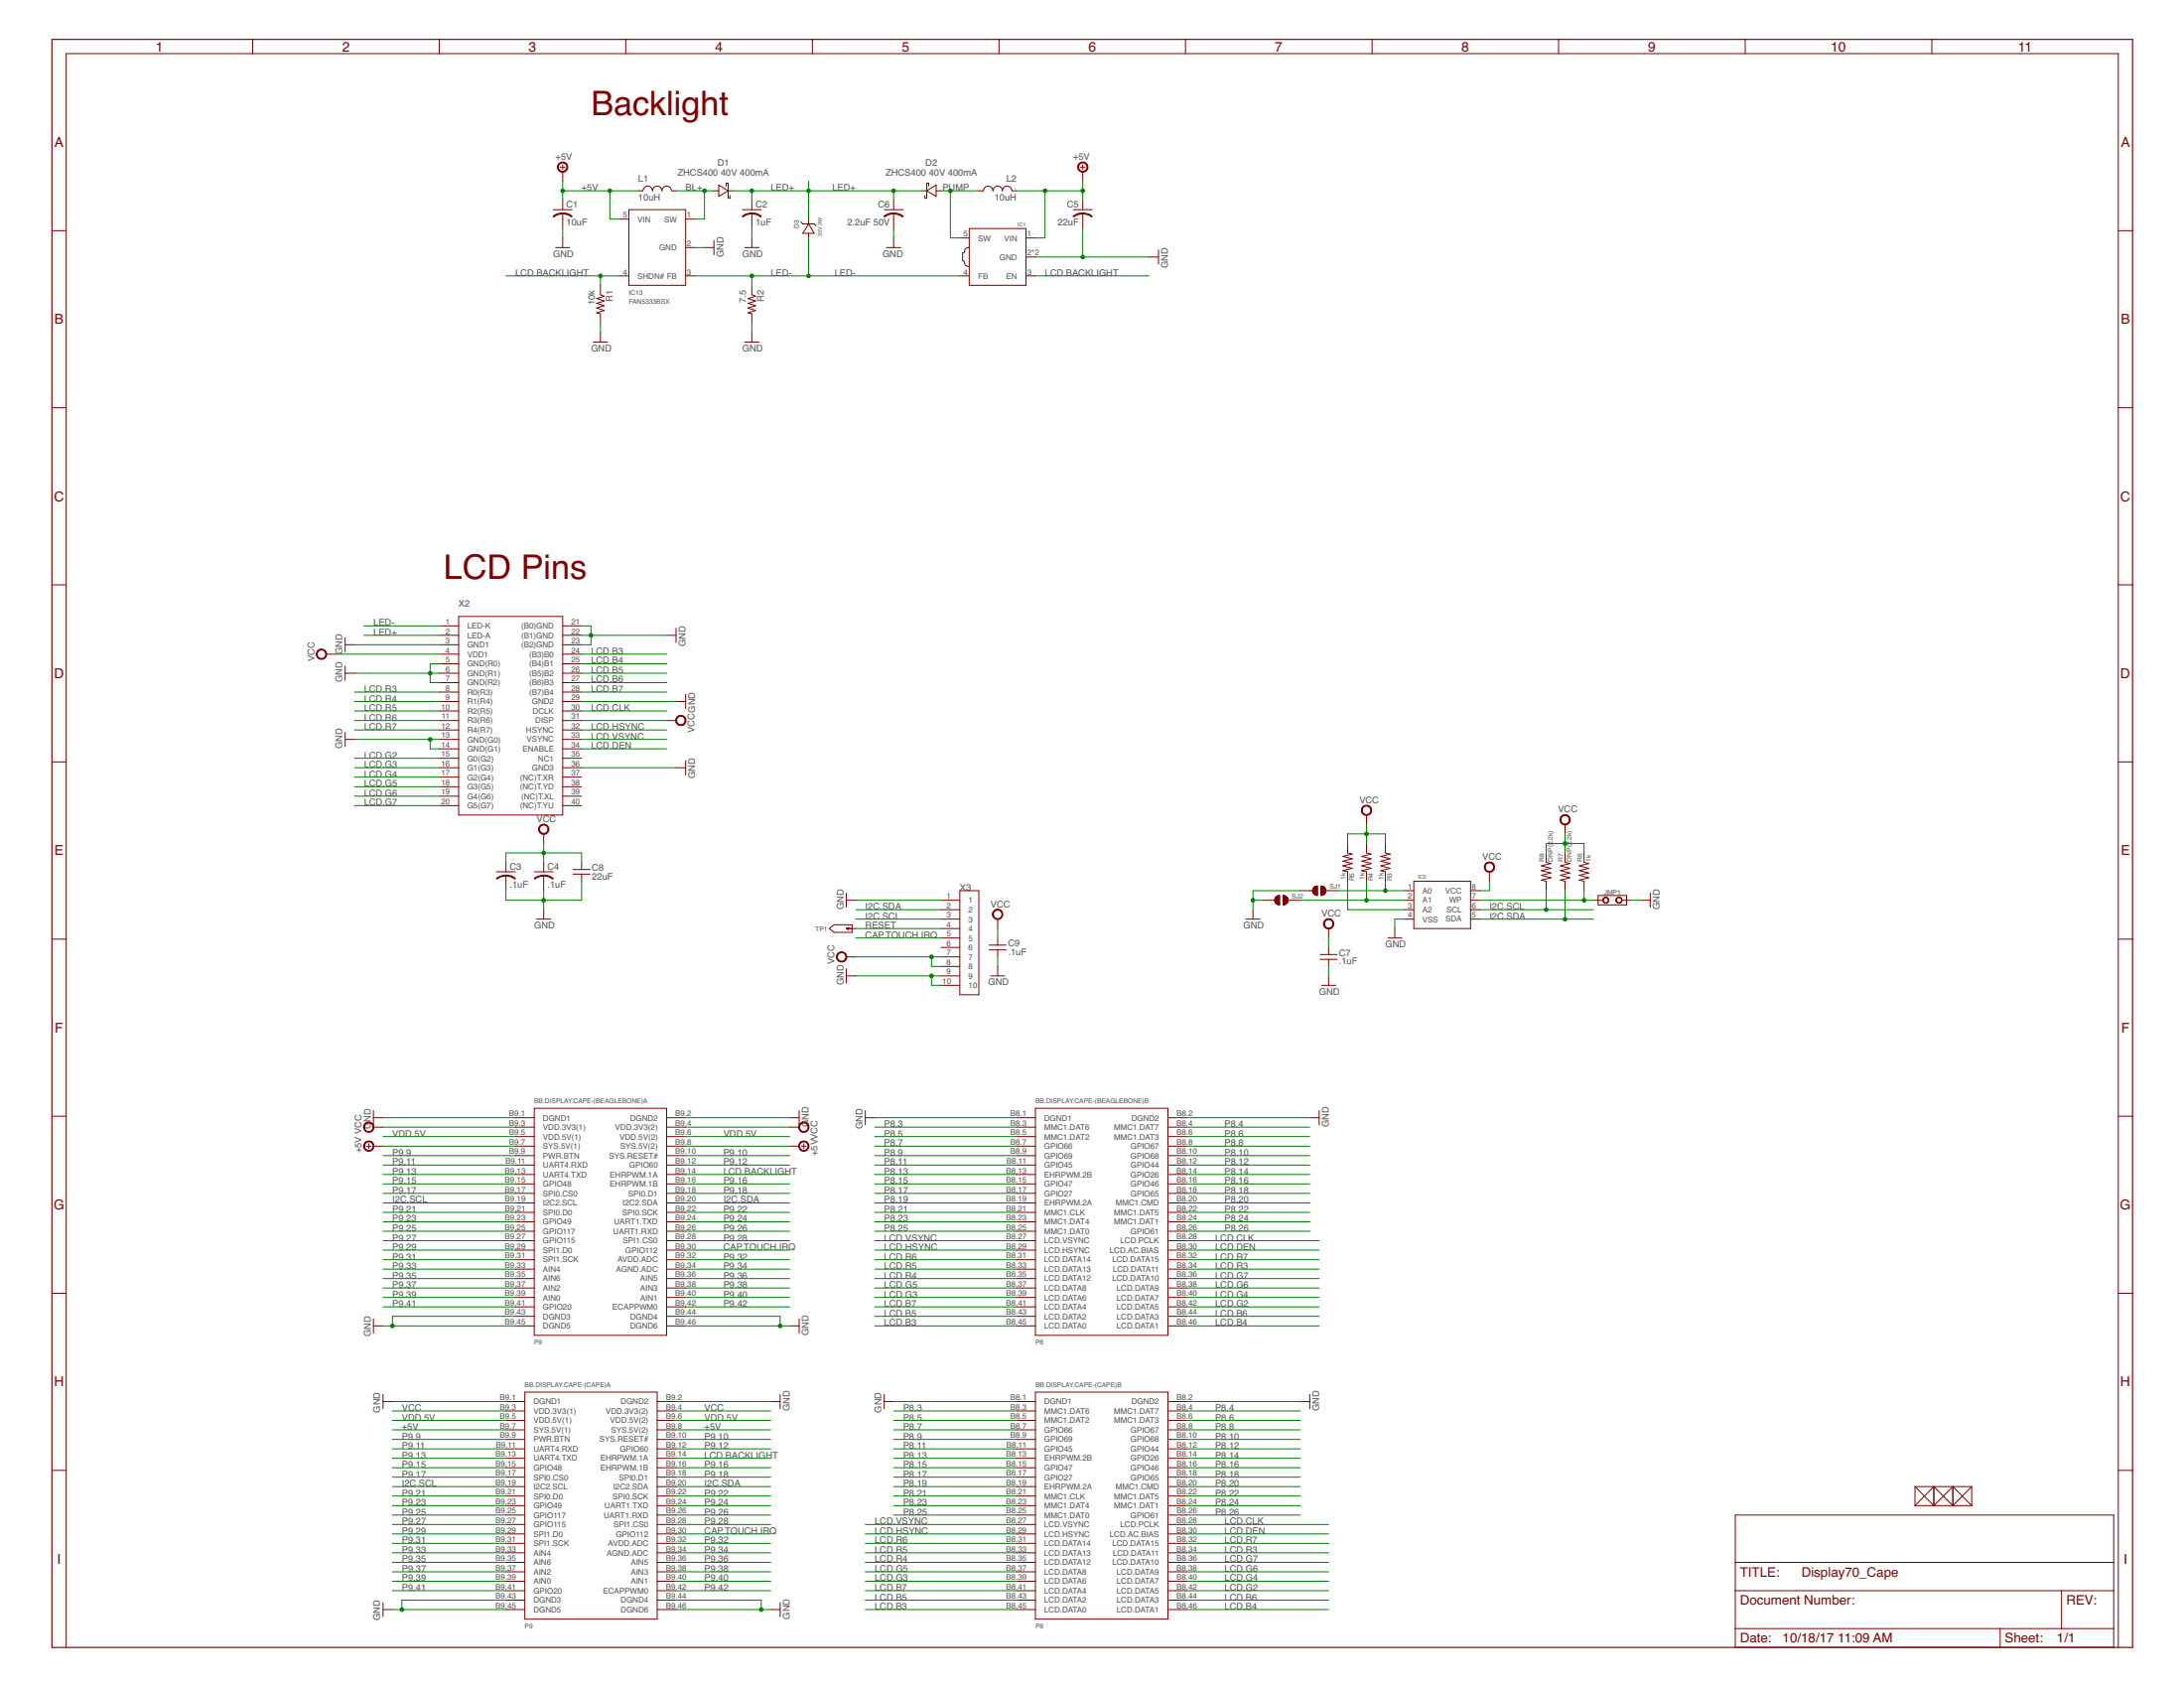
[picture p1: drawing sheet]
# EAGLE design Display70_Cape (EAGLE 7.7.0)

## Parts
BB.DISPLAY.CAPE-(BEAGLEBONE)  BEAGLEBONE.CAPE.DISPLAY-7.BEAGLEBONE  [BEAGLEBONE.CAPE.DISPLAY-7.BEAGLEBONE]
BB.DISPLAY.CAPE-(CAPE)  BEAGLEBONE.CAPE.DISPLAY-7.CAPE  [BEAGLEBONE.CAPE.DISPLAY-7.CAPE]
C1  10uF  C-USC0603K  [C0603K]
C2  1uF  C-USC0805K  [C0805K]
C3  .1uF  C-USC0402K  [C0402K]
C4  .1uF  C-USC0402K  [C0402K]
C5  22uF  C-USC0603K  [C0603K]
C6  2.2uF 50V  C-USC0805K  [C0805K]
C7  .1uF  CAPACITOR-(INCH)-0402  [0402]
C8  22uF  CAPACITOR-(INCH)-0805  [0805]
C9  .1uF  CAPACITOR-(INCH)-0402  [0402]
D1  ZHCS400 40V 400mA  DIODE-SCHOTTKY-(NXP)-SOD323-(WAVE)  [SOD323(NXP)WAVE]
D2  ZHCS400 40V 400mA  DIODE-SCHOTTKY-(NXP)-SOD323-(WAVE)  [SOD323(NXP)WAVE]
D3  33V 3W  DIODE-ZENER-  [SMB(ON.SEMI)]
FUD1  FIDUCIAL  [FIDUCIAL_40MIL]
FUD2  FIDUCIAL  [FIDUCIAL_40MIL]
FUD3  FIDUCIAL  [FIDUCIAL_40MIL]
IC1  PT4110  [SOT89-5(DIODES)]
IC2  CAT24C32  [UDFN8,2X3(ON-SEMI)]
IC13  FAN5333BSX  FAN533X  [SOT23-5(FAIRCHILD)]
JMP1  JUMPER-(X2)  [JUMPER-(X2)]
L1  10uH  INDUCTOR-(TAIYO-YUDEN)-NRS5030  [NRS(TAIYO.YUDEN)]
L2  10uH  INDUCTOR-(TAIYO-YUDEN)-NRS5030  [NRS(TAIYO.YUDEN)]
R1  10k  R-US_R0603  [R0603]
R2  7.5  R-US_R0603  [R0603]
R3  1k  RESISTOR-(INCH)-0402  [0402]
R4  1k  RESISTOR-(INCH)-0402  [0402]
R5  1k  RESISTOR-(INCH)-0402  [0402]
R6  1k  RESISTOR-(INCH)-0402  [0402]
R7  DNP(2.2k)  RESISTOR-(INCH)-0402  [0402]
R8  DNP(2.2k)  RESISTOR-(INCH)-0402  [0402]
SJ1  SOLDER.JOINT-(INCH)-0402  [SOLDER.JOINT(0402)]
SJ2  SOLDER.JOINT-(INCH)-0402  [SOLDER.JOINT(0402)]
TP1  TESTPAD/W_HOLE_1X1  [TESTPAD/W_HOLE_1X1]
X2  LCD-40PIN_FFC/FPC_0.5MM_PITCH  [KISD04-40_T1_E]
X3  10-PIN-(0.5MM-PITCH)-FPC-CONNECTOR  [10-PIN-(0.5MM-PITCH)-FPC-CONNECTOR]

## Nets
+5V [power]: BB.DISPLAY.CAPE-(BEAGLEBONE).B9.7(A:SYS.5V(1)) BB.DISPLAY.CAPE-(BEAGLEBONE).B9.8(A:SYS.5V(2)) BB.DISPLAY.CAPE-(CAPE).B9.7(A:SYS.5V(1)) BB.DISPLAY.CAPE-(CAPE).B9.8(A:SYS.5V(2)) C1.1 C5.1 IC1.1(VIN) IC13.5(VIN) L1.1 L2.1
A0: IC2.1(A0) R3.2 SJ1.2
A1: IC2.2(A1) R4.2 SJ2.2
A2: IC2.3(A2) R5.2
BL+: D1.A(ANODE) IC13.1(SW) L1.2
CAP.TOUCH.IRQ: BB.DISPLAY.CAPE-(BEAGLEBONE).B9.30(A:GPIO112) BB.DISPLAY.CAPE-(CAPE).B9.30(A:GPIO112) X3.5
GND [power]: BB.DISPLAY.CAPE-(BEAGLEBONE).B8.1(B:DGND1) BB.DISPLAY.CAPE-(BEAGLEBONE).B8.2(B:DGND2) BB.DISPLAY.CAPE-(BEAGLEBONE).B9.1(A:DGND1) BB.DISPLAY.CAPE-(BEAGLEBONE).B9.2(A:DGND2) BB.DISPLAY.CAPE-(BEAGLEBONE).B9.43(A:DGND3) BB.DISPLAY.CAPE-(BEAGLEBONE).B9.44(A:DGND4) BB.DISPLAY.CAPE-(BEAGLEBONE).B9.45(A:DGND5) BB.DISPLAY.CAPE-(BEAGLEBONE).B9.46(A:DGND6) BB.DISPLAY.CAPE-(CAPE).B8.1(B:DGND1) BB.DISPLAY.CAPE-(CAPE).B8.2(B:DGND2) BB.DISPLAY.CAPE-(CAPE).B9.1(A:DGND1) BB.DISPLAY.CAPE-(CAPE).B9.2(A:DGND2) BB.DISPLAY.CAPE-(CAPE).B9.43(A:DGND3) BB.DISPLAY.CAPE-(CAPE).B9.44(A:DGND4) BB.DISPLAY.CAPE-(CAPE).B9.45(A:DGND5) BB.DISPLAY.CAPE-(CAPE).B9.46(A:DGND6) C1.2 C2.2 C3.2 C4.2 C5.2 C6.2 C7.2 C8.2 C9.2 IC1.2(GND) IC1.THERMAL(GND) IC2.4(VSS) IC13.2(GND) JMP1.2 R1.2 R2.2 SJ1.1 SJ2.1 X2.3(GND1) X2.5(GND(R0)) X2.6(GND(R1)) X2.7(GND(R2)) X2.13(GND(G0)) X2.14(GND(G1)) X2.21((B0)GND) X2.22((B1)GND) X2.23((B2)GND) X2.29(GND2) X2.36(GND3) X3.1 X3.9 X3.10
I2C.SCL: BB.DISPLAY.CAPE-(BEAGLEBONE).B9.19(A:I2C2.SCL) BB.DISPLAY.CAPE-(CAPE).B9.19(A:I2C2.SCL) IC2.6(SCL) R8.1 X3.3
I2C.SDA: BB.DISPLAY.CAPE-(BEAGLEBONE).B9.20(A:I2C2.SDA) BB.DISPLAY.CAPE-(CAPE).B9.20(A:I2C2.SDA) IC2.5(SDA) R7.1 X3.2
LCD.B3: BB.DISPLAY.CAPE-(BEAGLEBONE).B8.45(B:LCD.DATA0) BB.DISPLAY.CAPE-(CAPE).B8.45(B:LCD.DATA0) X2.24((B3)B0)
LCD.B4: BB.DISPLAY.CAPE-(BEAGLEBONE).B8.46(B:LCD.DATA1) BB.DISPLAY.CAPE-(CAPE).B8.46(B:LCD.DATA1) X2.25((B4)B1)
LCD.B5: BB.DISPLAY.CAPE-(BEAGLEBONE).B8.43(B:LCD.DATA2) BB.DISPLAY.CAPE-(CAPE).B8.43(B:LCD.DATA2) X2.26((B5)B2)
LCD.B6: BB.DISPLAY.CAPE-(BEAGLEBONE).B8.44(B:LCD.DATA3) BB.DISPLAY.CAPE-(CAPE).B8.44(B:LCD.DATA3) X2.27((B6)B3)
LCD.B7: BB.DISPLAY.CAPE-(BEAGLEBONE).B8.41(B:LCD.DATA4) BB.DISPLAY.CAPE-(CAPE).B8.41(B:LCD.DATA4) X2.28((B7)B4)
LCD.BACKLIGHT: BB.DISPLAY.CAPE-(BEAGLEBONE).B9.14(A:EHRPWM.1A) BB.DISPLAY.CAPE-(CAPE).B9.14(A:EHRPWM.1A) IC1.3(EN) IC13.4(SHDN#) R1.1
LCD.CLK: BB.DISPLAY.CAPE-(BEAGLEBONE).B8.28(B:LCD.PCLK) BB.DISPLAY.CAPE-(CAPE).B8.28(B:LCD.PCLK) X2.30(DCLK)
LCD.DEN: BB.DISPLAY.CAPE-(BEAGLEBONE).B8.30(B:LCD.AC.BIAS) BB.DISPLAY.CAPE-(CAPE).B8.30(B:LCD.AC.BIAS) X2.34(ENABLE)
LCD.G2: BB.DISPLAY.CAPE-(BEAGLEBONE).B8.42(B:LCD.DATA5) BB.DISPLAY.CAPE-(CAPE).B8.42(B:LCD.DATA5) X2.15(G0(G2))
LCD.G3: BB.DISPLAY.CAPE-(BEAGLEBONE).B8.39(B:LCD.DATA6) BB.DISPLAY.CAPE-(CAPE).B8.39(B:LCD.DATA6) X2.16(G1(G3))
LCD.G4: BB.DISPLAY.CAPE-(BEAGLEBONE).B8.40(B:LCD.DATA7) BB.DISPLAY.CAPE-(CAPE).B8.40(B:LCD.DATA7) X2.17(G2(G4))
LCD.G5: BB.DISPLAY.CAPE-(BEAGLEBONE).B8.37(B:LCD.DATA8) BB.DISPLAY.CAPE-(CAPE).B8.37(B:LCD.DATA8) X2.18(G3(G5))
LCD.G6: BB.DISPLAY.CAPE-(BEAGLEBONE).B8.38(B:LCD.DATA9) BB.DISPLAY.CAPE-(CAPE).B8.38(B:LCD.DATA9) X2.19(G4(G6))
LCD.G7: BB.DISPLAY.CAPE-(BEAGLEBONE).B8.36(B:LCD.DATA10) BB.DISPLAY.CAPE-(CAPE).B8.36(B:LCD.DATA10) X2.20(G5(G7))
LCD.HSYNC: BB.DISPLAY.CAPE-(BEAGLEBONE).B8.29(B:LCD.HSYNC) BB.DISPLAY.CAPE-(CAPE).B8.29(B:LCD.HSYNC) X2.32(HSYNC)
LCD.R3: BB.DISPLAY.CAPE-(BEAGLEBONE).B8.34(B:LCD.DATA11) BB.DISPLAY.CAPE-(CAPE).B8.34(B:LCD.DATA11) X2.8(R0(R3))
LCD.R4: BB.DISPLAY.CAPE-(BEAGLEBONE).B8.35(B:LCD.DATA12) BB.DISPLAY.CAPE-(CAPE).B8.35(B:LCD.DATA12) X2.9(R1(R4))
LCD.R5: BB.DISPLAY.CAPE-(BEAGLEBONE).B8.33(B:LCD.DATA13) BB.DISPLAY.CAPE-(CAPE).B8.33(B:LCD.DATA13) X2.10(R2(R5))
LCD.R6: BB.DISPLAY.CAPE-(BEAGLEBONE).B8.31(B:LCD.DATA14) BB.DISPLAY.CAPE-(CAPE).B8.31(B:LCD.DATA14) X2.11(R3(R6))
LCD.R7: BB.DISPLAY.CAPE-(BEAGLEBONE).B8.32(B:LCD.DATA15) BB.DISPLAY.CAPE-(CAPE).B8.32(B:LCD.DATA15) X2.12(R4(R7))
LCD.VSYNC: BB.DISPLAY.CAPE-(BEAGLEBONE).B8.27(B:LCD.VSYNC) BB.DISPLAY.CAPE-(CAPE).B8.27(B:LCD.VSYNC) X2.33(VSYNC)
LED+: C2.1 C6.1 D1.C(CATHODE) D2.C(CATHODE) D3.K X2.2(LED-A)
LED-: D3.A IC1.4(FB) IC13.3(FB) R2.1 X2.1(LED-K)
P8.3: BB.DISPLAY.CAPE-(BEAGLEBONE).B8.3(B:MMC1.DAT6) BB.DISPLAY.CAPE-(CAPE).B8.3(B:MMC1.DAT6)
P8.4: BB.DISPLAY.CAPE-(BEAGLEBONE).B8.4(B:MMC1.DAT7) BB.DISPLAY.CAPE-(CAPE).B8.4(B:MMC1.DAT7)
P8.5: BB.DISPLAY.CAPE-(BEAGLEBONE).B8.5(B:MMC1.DAT2) BB.DISPLAY.CAPE-(CAPE).B8.5(B:MMC1.DAT2)
P8.6: BB.DISPLAY.CAPE-(BEAGLEBONE).B8.6(B:MMC1.DAT3) BB.DISPLAY.CAPE-(CAPE).B8.6(B:MMC1.DAT3)
P8.7: BB.DISPLAY.CAPE-(BEAGLEBONE).B8.7(B:GPIO66) BB.DISPLAY.CAPE-(CAPE).B8.7(B:GPIO66)
P8.8: BB.DISPLAY.CAPE-(BEAGLEBONE).B8.8(B:GPIO67) BB.DISPLAY.CAPE-(CAPE).B8.8(B:GPIO67)
P8.9: BB.DISPLAY.CAPE-(BEAGLEBONE).B8.9(B:GPIO69) BB.DISPLAY.CAPE-(CAPE).B8.9(B:GPIO69)
P8.10: BB.DISPLAY.CAPE-(BEAGLEBONE).B8.10(B:GPIO68) BB.DISPLAY.CAPE-(CAPE).B8.10(B:GPIO68)
P8.11: BB.DISPLAY.CAPE-(BEAGLEBONE).B8.11(B:GPIO45) BB.DISPLAY.CAPE-(CAPE).B8.11(B:GPIO45)
P8.12: BB.DISPLAY.CAPE-(BEAGLEBONE).B8.12(B:GPIO44) BB.DISPLAY.CAPE-(CAPE).B8.12(B:GPIO44)
P8.13: BB.DISPLAY.CAPE-(BEAGLEBONE).B8.13(B:EHRPWM.2B) BB.DISPLAY.CAPE-(CAPE).B8.13(B:EHRPWM.2B)
P8.14: BB.DISPLAY.CAPE-(BEAGLEBONE).B8.14(B:GPIO26) BB.DISPLAY.CAPE-(CAPE).B8.14(B:GPIO26)
P8.15: BB.DISPLAY.CAPE-(BEAGLEBONE).B8.15(B:GPIO47) BB.DISPLAY.CAPE-(CAPE).B8.15(B:GPIO47)
P8.16: BB.DISPLAY.CAPE-(BEAGLEBONE).B8.16(B:GPIO46) BB.DISPLAY.CAPE-(CAPE).B8.16(B:GPIO46)
P8.17: BB.DISPLAY.CAPE-(BEAGLEBONE).B8.17(B:GPIO27) BB.DISPLAY.CAPE-(CAPE).B8.17(B:GPIO27)
P8.18: BB.DISPLAY.CAPE-(BEAGLEBONE).B8.18(B:GPIO65) BB.DISPLAY.CAPE-(CAPE).B8.18(B:GPIO65)
P8.19: BB.DISPLAY.CAPE-(BEAGLEBONE).B8.19(B:EHRPWM.2A) BB.DISPLAY.CAPE-(CAPE).B8.19(B:EHRPWM.2A)
P8.20: BB.DISPLAY.CAPE-(BEAGLEBONE).B8.20(B:MMC1.CMD) BB.DISPLAY.CAPE-(CAPE).B8.20(B:MMC1.CMD)
P8.21: BB.DISPLAY.CAPE-(BEAGLEBONE).B8.21(B:MMC1.CLK) BB.DISPLAY.CAPE-(CAPE).B8.21(B:MMC1.CLK)
P8.22: BB.DISPLAY.CAPE-(BEAGLEBONE).B8.22(B:MMC1.DAT5) BB.DISPLAY.CAPE-(CAPE).B8.22(B:MMC1.DAT5)
P8.23: BB.DISPLAY.CAPE-(BEAGLEBONE).B8.23(B:MMC1.DAT4) BB.DISPLAY.CAPE-(CAPE).B8.23(B:MMC1.DAT4)
P8.24: BB.DISPLAY.CAPE-(BEAGLEBONE).B8.24(B:MMC1.DAT1) BB.DISPLAY.CAPE-(CAPE).B8.24(B:MMC1.DAT1)
P8.25: BB.DISPLAY.CAPE-(BEAGLEBONE).B8.25(B:MMC1.DAT0) BB.DISPLAY.CAPE-(CAPE).B8.25(B:MMC1.DAT0)
P8.26: BB.DISPLAY.CAPE-(BEAGLEBONE).B8.26(B:GPIO61) BB.DISPLAY.CAPE-(CAPE).B8.26(B:GPIO61)
P9.9: BB.DISPLAY.CAPE-(BEAGLEBONE).B9.9(A:PWR.BTN) BB.DISPLAY.CAPE-(CAPE).B9.9(A:PWR.BTN)
P9.10: BB.DISPLAY.CAPE-(BEAGLEBONE).B9.10(A:SYS.RESET#) BB.DISPLAY.CAPE-(CAPE).B9.10(A:SYS.RESET#)
P9.11: BB.DISPLAY.CAPE-(BEAGLEBONE).B9.11(A:UART4.RXD) BB.DISPLAY.CAPE-(CAPE).B9.11(A:UART4.RXD)
P9.12: BB.DISPLAY.CAPE-(BEAGLEBONE).B9.12(A:GPIO60) BB.DISPLAY.CAPE-(CAPE).B9.12(A:GPIO60)
P9.13: BB.DISPLAY.CAPE-(BEAGLEBONE).B9.13(A:UART4.TXD) BB.DISPLAY.CAPE-(CAPE).B9.13(A:UART4.TXD)
P9.15: BB.DISPLAY.CAPE-(BEAGLEBONE).B9.15(A:GPIO48) BB.DISPLAY.CAPE-(CAPE).B9.15(A:GPIO48)
P9.16: BB.DISPLAY.CAPE-(BEAGLEBONE).B9.16(A:EHRPWM.1B) BB.DISPLAY.CAPE-(CAPE).B9.16(A:EHRPWM.1B)
P9.17: BB.DISPLAY.CAPE-(BEAGLEBONE).B9.17(A:SPI0.CS0) BB.DISPLAY.CAPE-(CAPE).B9.17(A:SPI0.CS0)
P9.18: BB.DISPLAY.CAPE-(BEAGLEBONE).B9.18(A:SPI0.D1) BB.DISPLAY.CAPE-(CAPE).B9.18(A:SPI0.D1)
P9.21: BB.DISPLAY.CAPE-(BEAGLEBONE).B9.21(A:SPI0.D0) BB.DISPLAY.CAPE-(CAPE).B9.21(A:SPI0.D0)
P9.22: BB.DISPLAY.CAPE-(BEAGLEBONE).B9.22(A:SPI0.SCK) BB.DISPLAY.CAPE-(CAPE).B9.22(A:SPI0.SCK)
P9.23: BB.DISPLAY.CAPE-(BEAGLEBONE).B9.23(A:GPIO49) BB.DISPLAY.CAPE-(CAPE).B9.23(A:GPIO49)
P9.24: BB.DISPLAY.CAPE-(BEAGLEBONE).B9.24(A:UART1.TXD) BB.DISPLAY.CAPE-(CAPE).B9.24(A:UART1.TXD)
P9.25: BB.DISPLAY.CAPE-(BEAGLEBONE).B9.25(A:GPIO117) BB.DISPLAY.CAPE-(CAPE).B9.25(A:GPIO117)
P9.26: BB.DISPLAY.CAPE-(BEAGLEBONE).B9.26(A:UART1.RXD) BB.DISPLAY.CAPE-(CAPE).B9.26(A:UART1.RXD)
P9.27: BB.DISPLAY.CAPE-(BEAGLEBONE).B9.27(A:GPIO115) BB.DISPLAY.CAPE-(CAPE).B9.27(A:GPIO115)
P9.28: BB.DISPLAY.CAPE-(BEAGLEBONE).B9.28(A:SPI1.CS0) BB.DISPLAY.CAPE-(CAPE).B9.28(A:SPI1.CS0)
P9.29: BB.DISPLAY.CAPE-(BEAGLEBONE).B9.29(A:SPI1.D0) BB.DISPLAY.CAPE-(CAPE).B9.29(A:SPI1.D0)
P9.31: BB.DISPLAY.CAPE-(BEAGLEBONE).B9.31(A:SPI1.SCK) BB.DISPLAY.CAPE-(CAPE).B9.31(A:SPI1.SCK)
P9.32: BB.DISPLAY.CAPE-(BEAGLEBONE).B9.32(A:AVDD.ADC) BB.DISPLAY.CAPE-(CAPE).B9.32(A:AVDD.ADC)
P9.33: BB.DISPLAY.CAPE-(BEAGLEBONE).B9.33(A:AIN4) BB.DISPLAY.CAPE-(CAPE).B9.33(A:AIN4)
P9.34: BB.DISPLAY.CAPE-(BEAGLEBONE).B9.34(A:AGND.ADC) BB.DISPLAY.CAPE-(CAPE).B9.34(A:AGND.ADC)
P9.35: BB.DISPLAY.CAPE-(BEAGLEBONE).B9.35(A:AIN6) BB.DISPLAY.CAPE-(CAPE).B9.35(A:AIN6)
P9.36: BB.DISPLAY.CAPE-(BEAGLEBONE).B9.36(A:AIN5) BB.DISPLAY.CAPE-(CAPE).B9.36(A:AIN5)
P9.37: BB.DISPLAY.CAPE-(BEAGLEBONE).B9.37(A:AIN2) BB.DISPLAY.CAPE-(CAPE).B9.37(A:AIN2)
P9.38: BB.DISPLAY.CAPE-(BEAGLEBONE).B9.38(A:AIN3) BB.DISPLAY.CAPE-(CAPE).B9.38(A:AIN3)
P9.39: BB.DISPLAY.CAPE-(BEAGLEBONE).B9.39(A:AIN0) BB.DISPLAY.CAPE-(CAPE).B9.39(A:AIN0)
P9.40: BB.DISPLAY.CAPE-(BEAGLEBONE).B9.40(A:AIN1) BB.DISPLAY.CAPE-(CAPE).B9.40(A:AIN1)
P9.41: BB.DISPLAY.CAPE-(BEAGLEBONE).B9.41(A:GPIO20) BB.DISPLAY.CAPE-(CAPE).B9.41(A:GPIO20)
P9.42: BB.DISPLAY.CAPE-(BEAGLEBONE).B9.42(A:ECAPPWM0) BB.DISPLAY.CAPE-(CAPE).B9.42(A:ECAPPWM0)
PUMP: D2.A(ANODE) IC1.5(SW) L2.2
RESET: TP1.P$1(TP) X3.4
VCC [power]: BB.DISPLAY.CAPE-(BEAGLEBONE).B9.3(A:VDD.3V3(1)) BB.DISPLAY.CAPE-(BEAGLEBONE).B9.4(A:VDD.3V3(2)) BB.DISPLAY.CAPE-(CAPE).B9.3(A:VDD.3V3(1)) BB.DISPLAY.CAPE-(CAPE).B9.4(A:VDD.3V3(2)) C3.1 C4.1 C7.1 C8.1 C9.1 IC2.8(VCC) R3.1 R4.1 R5.1 R6.2 R7.2 R8.2 X2.4(VDD1) X2.31(DISP) X3.7 X3.8
VDD.5V: BB.DISPLAY.CAPE-(BEAGLEBONE).B9.5(A:VDD.5V(1)) BB.DISPLAY.CAPE-(BEAGLEBONE).B9.6(A:VDD.5V(2)) BB.DISPLAY.CAPE-(CAPE).B9.5(A:VDD.5V(1)) BB.DISPLAY.CAPE-(CAPE).B9.6(A:VDD.5V(2))
WP: IC2.7(WP) JMP1.1 R6.1
Unconnected: FUD1.P$1 FUD2.P$1 FUD3.P$1 X2.35(NC1) X2.37((NC)T.XR) X2.38((NC)T.YD) X2.39((NC)T.XL) X2.40((NC)T.YU) X3.6

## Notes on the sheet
- Backlight
- LCD Pins

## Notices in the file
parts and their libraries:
SparkFun-Aesthetics: Licensing: CC v3.0 Share-Alike You are welcome to use this library for commercial purposes.
